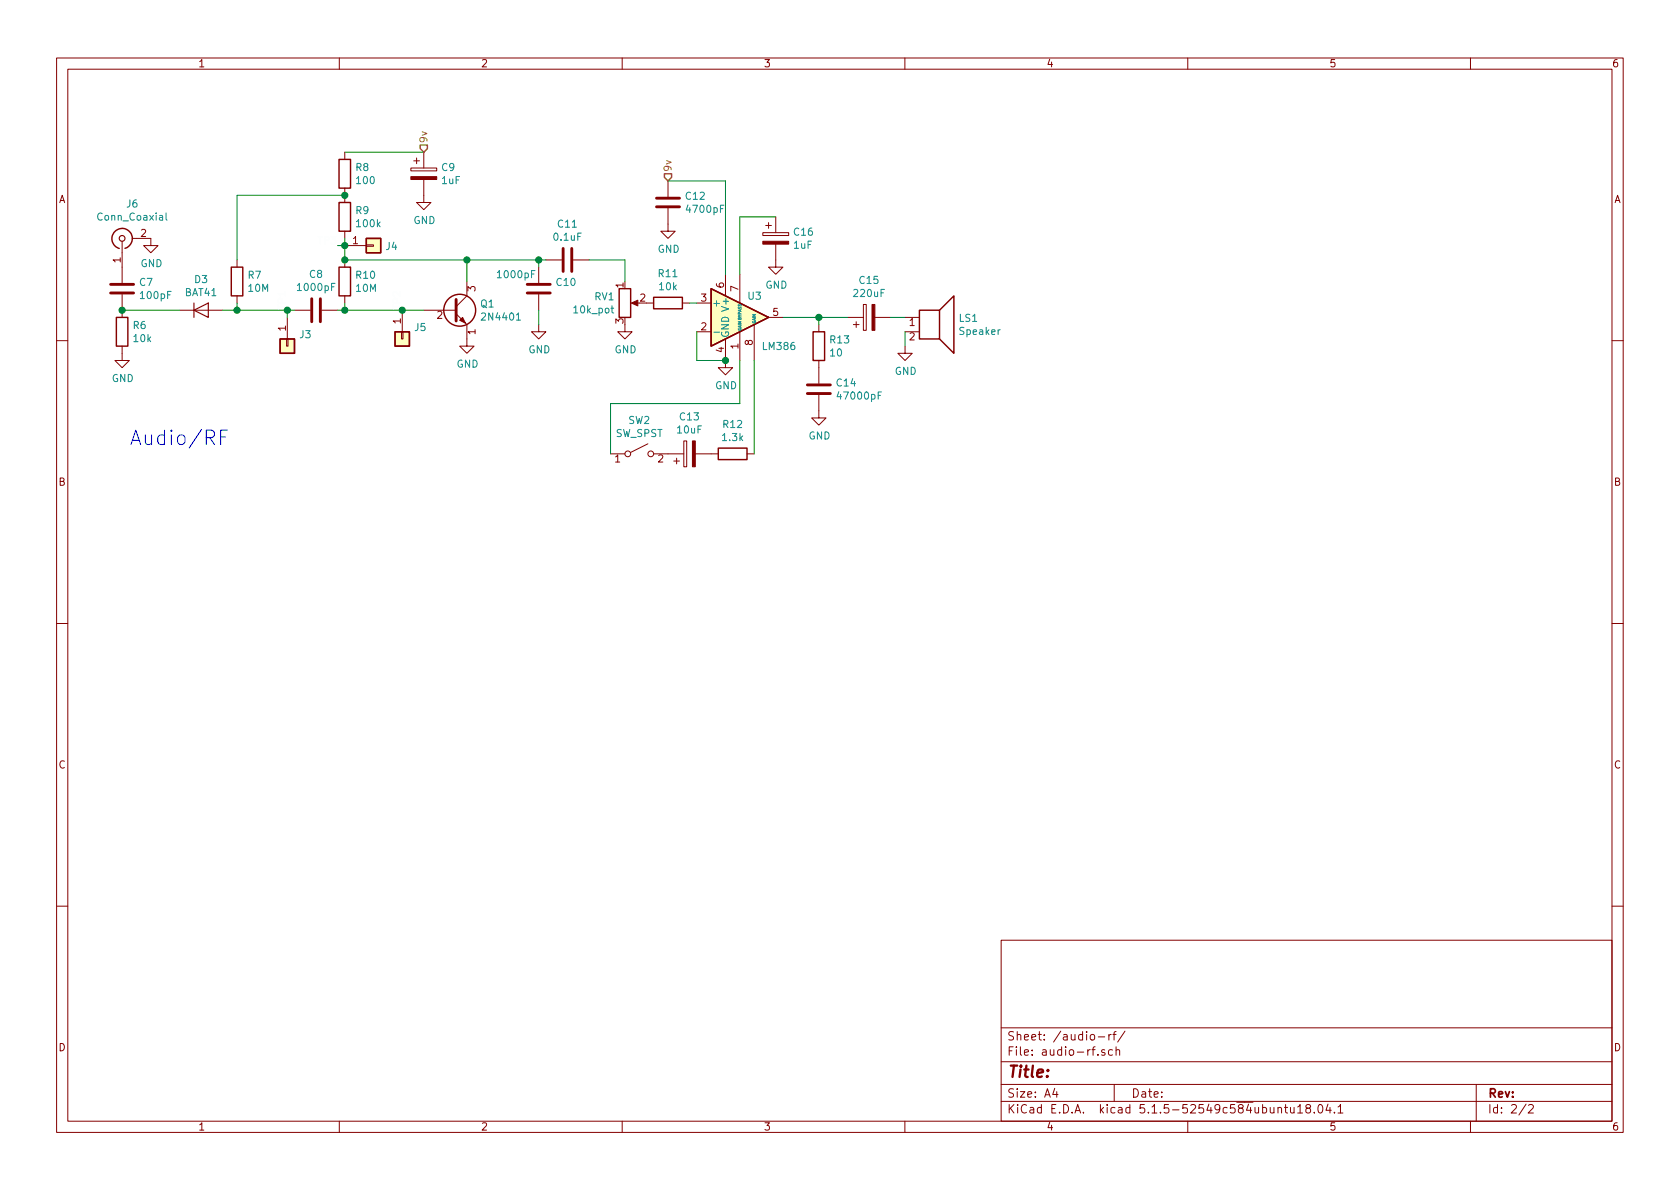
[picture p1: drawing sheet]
<svg xmlns="http://www.w3.org/2000/svg" width="297mm" height="210mm" viewBox="0 0 297 210" stroke-linecap="round" stroke-linejoin="round" font-family="sans-serif">
<g fill="none" stroke="#840000" stroke-width=".18">
<path d="M10 10.3h277v189.9h-277zM12 12.2h273v186.1h-273zM60 10.3v1.9M110 10.3v1.9M160 10.3v1.9M210 10.3v1.9M260 10.3v1.9M61 26.9v1.3M61 33.3v2.5M72.6 29.7h4.6v.5h-4.6zM73.2 28.4h1M73.7 27.9v1.1"/>
<path d="M74.9 31.7v4.1h1.3l-1.3 1.3-1.2-1.3h1.2M74.9 26.9v2.8M118.1 36.8v4.1h1.3l-1.3 1.3-1.3-1.3h1.3M118.1 32v2.8M135.4 39.9h1M135.9 39.4v1M137.2 38.3v2.8M21.6 42.7v7.3M21.6 52.1v4M23.4 42.2h3.3v1.2h1.2l-1.2 1.3-1.3-1.3h1.3M31.7 54.9h7.7M41.9 46v1.2"/>
<path d="M41.9 52.3v1.3M50.7 59.9h.2v1.3h-.2zM50.8 56.1v3.8M52.1 54.9h2.8M56.9 54.9h2.8M61 40.9v1.3M61 46v1.2M61 52.3v1.3M61 43.4h3.8M64.8 43.3h1.2v.3h-1.2zM71 58.7h.2v1.2h-.2zM71.1 54.9v3.8"/>
<path d="M74.9 54.9h5.7M80.6 55.5l1.9 1.9v3.8h1.3l-1.3 1.3-1.2-1.3h1.2M82.5 49.8v2.5l-1.9 1.9M95.2 57.4v1.3h1.3l-1.3 1.2-1.2-1.2h1.2M95.2 47.2v2.8M95.2 52.1v2.8M96.5 46h2.8M101.3 46h2.8M110.5 57.4v1.3h1.3l-1.3 1.2-1.3-1.2h1.3M112 53.6h1M114.3 53.6h1.3M120.6 53.6h1.3"/>
<path d="M123.2 58.7h2.5M123.2 53.6h2.5M128.3 59.9v5.1h1.2l-1.2 1.3-1.3-1.3h1.3M128.3 48.5v3.8M130.8 48.5v5.1M130.8 58.7v5M133.3 57.4v6.3M134.9 41.1h4.5v.6h-4.5zM135.9 56.1h2.5M137.2 43.2v4h1.2l-1.2 1.3-1.3-1.3h1.3M144.8 57.4v1.3M149.9 56.1h2.8"/>
<path d="M150.9 57.4h1M151.4 56.9v1M152.7 53.8h.5v4.6h-.5zM154.7 56.1h2.8M160 58.7h2.6M160 56.1h2.6M10 60.2h2M21.6 61.2v2.5h1.3l-1.3 1.3-1.3-1.3h1.3M114.6 78.5l-3.1 1.5M120.9 78h.5v4.5h-.5zM144.8 69.8v4.1h1.2l-1.2 1.3-1.3-1.3h1.3M144.8 63.7v4.1"/>
<path d="M160 61.2v1.3h1.3l-1.3 1.2-1.3-1.2h1.3M285 60.2h2M107.9 80.3h2.6M115.6 80.3h5.3M119.1 81.5h1M119.6 81v1M122.9 80.3h4.1M132.1 80.3h1.2M10 110.3h2M285 110.3h2M10 160.2h2M177 166.3h108v32h-108z"/>
<path d="M285 160.2h2M60 198.3v1.9M110 198.3v1.9M160 198.3v1.9M177 194.8h108M177 191.8h108M177 187.8h108M177 181.8h108M186.5 192.5l-.4 1h1M186.8 193v1M194.1 186.5v.1M194.2 183.4h1.1"/>
<path d="M195.3 185.7l-.3-.1-.2 .2v.2l.5 .2v.3h-.5M196.1 182.9v1M196.5 182.9l-.4 .2v.1M196.7 185.7l-.4-.1-.3 .3 .1 .6h.6M196.8 182.9h.5M197 191.8v3M197.3 185.7l.3-.1 .3 .1 .1 .9M197.3 182.4l-.3 .2v1.3M197.3 185.1v1.5M198.9 182.3l-1.3 2M210 198.3v1.9M226 196l.2-.2 .3 .1 .1 .9"/>
<path d="M227.1 195.8h.6M227.3 195.3v1.3l.4 .2M228.2 195.8v.9l.4 .1 .2-.1M228.8 195.8v1M229.4 195.8l.5-.5v1.5M229.4 196.8h.9M231.2 196l-.3-.2v-.3a.48 .48 0 0 1 .7-.1l.1 .2-.1 .3-.6 .1-.1 .3v.4l.3 .1 .4-.1 .1-.2v-.2l-.3-.3M232.4 196.7v.1M233.1 195.5l.3-.2a.8 .8 0 0 1 .5 .8 .8 .8 0 0 1-.5 .7l-.3-.1-.1-.4zM234.8 195.2l-.4 1.1h1M235.2 195.8v1M235.9 196.7v.1"/>
<path d="M236.6 195.8l.4-.5v1.5M236.6 196.8h.8M260 198.3v1.9M261 191.8v6.5M269.8 195.2l-1.2 2M270.3 195.5l.2-.2h.3l.3 .5-.9 1h.9"/>
<circle cx="111" cy="80.3" r=".51"/>
<circle cx="115.1" cy="80.3" r=".51"/>
</g>
<g fill="none" stroke="#840000" stroke-width=".25">
<path d="M59.9 35.8h2.1v5.1h-2.1zM59.9 28.2h2.1v5.1h-2.1zM20.6 56.1h2v5.1h-2zM22.1 43.9a1.8 1.8 0 0 0 .9-2.8 1.8 1.8 0 0 0-2.9 .1 1.8 1.8 0 0 0 1 2.7M40.9 47.2h2v5.1h-2zM49.5 59.9h2.6v2.6h-2.6zM59.9 47.2h2.1v5.1h-2.1zM64.8 42.2h2.5v2.5h-2.5zM69.8 58.7h2.6v2.5h-2.6zM109.5 51h2v5.1h-2zM115.6 52.6h5v2h-5zM125.7 51l10.2 5.1-10.2 5.1z"/>
<path d="M143.8 58.7h2v5h-2zM162.6 54.9h3.5v5h-3.5zM166.1 54.9l2.6-2.6v10.2l-2.6-2.6M127 79.2h5.1v2.1h-5.1z"/>
<circle cx="81.3" cy="54.9" r="2.82"/>
</g>
<g fill="#ffffc2" stroke="#ffffc2" stroke-width=".18">
<path d="M125.7 51l10.2 5.1-10.2 5.1z"/>
<path d="M69.8 58.7h2.6v2.5h-2.6z"/>
<path d="M64.8 42.2h2.5v2.5h-2.5z"/>
<path d="M49.5 59.9h2.6v2.6h-2.6z"/>
</g>
<path d="M29.4 37.7v1.1l.1 .1M91.3 56.6h.7M108 54.5h.5M108.2 54.1v1.1l.3 .1M126.2 58.7h1" fill="none" stroke="#008484" stroke-width=".18"/>
<g fill="none" stroke="#840000" stroke-width=".51">
<path d="M116.1 36.6h4M116.1 35h4M19.6 51.8h4M19.6 50.3h4M55.1 52.8v4.1M56.6 52.8v4.1M80.6 53v3.8M93.2 51.8h4.1M93.2 50.3h4.1M99.6 43.9v4.1M101.1 43.9v4.1M142.7 69.6h4.1"/>
<path d="M142.7 68.1h4.1"/>
</g>
<g fill="#840000" stroke="#840000" stroke-width=".18">
<path d="M111.6 53.6l1.2-.5v1z"/>
<path d="M81.3 56.6l.5-.5 .5 1z"/>
<path d="M134.9 42.7h4.5v.5h-4.5z"/>
<path d="M154.2 53.8h.5v4.6h-.5z"/>
<path d="M72.6 31.2h4.6v.5h-4.6z"/>
<path d="M122.4 78h.5v4.5h-.5z"/>
</g>
<g fill="none" stroke="#840000" stroke-width=".2">
<path d="M34.3 54.9l2.5-1.3v2.5zM34.3 53.6v2.5"/>
<circle cx="21.6" cy="42.2" r=".51"/>
</g>
<g fill="none" stroke="#008400" stroke-width=".18">
<path d="M61 34.5h-19.1v11.5M61 26.9h13.9M118.1 32h10.2v16.5M137.2 38.3h-6.4v10.2M21.6 54.9h10.1M39.4 54.9h12.7M41.9 53.6v1.3M50.8 54.9v1.2M59.7 43.4h1.3M59.7 54.9h15.2M61 42.2v3.8h35.5M61 53.6v1.3"/>
<path d="M82.5 46v3.8M95.2 46v1.2M95.2 54.9v2.5M104.1 46h6.4v3.8M121.9 53.6h1.3M123.2 58.7v5h5.1M138.4 56.1h11.5M144.8 56.1v1.3M157.5 56.1h2.5M160 58.7v2.5M130.8 63.7v7.7h-22.9v8.9M133.3 63.7v16.6"/>
</g>
<path d="M74.3 25.6h1.3v.7l-.7 .6-.6-.6zM117.5 30.7h1.2v.7l-.6 .6-.6-.6z" fill="none" stroke="#848400" stroke-width=".25"/>
<path d="M39 77.3h.9M40.2 76.1h-1.2v2.5" fill="none" stroke="#0000c2" stroke-width=".18"/>
<g fill="#008400" stroke="#008400" stroke-width=".25">
<circle cx="128.3" cy="63.7" r=".51"/>
<circle cx="21.6" cy="54.9" r=".51"/>
<circle cx="95.3" cy="46" r=".51"/>
<circle cx="82.6" cy="46" r=".51"/>
<circle cx="41.9" cy="54.9" r=".51"/>
<circle cx="50.8" cy="54.9" r=".51"/>
<circle cx="61" cy="46" r=".51"/>
<circle cx="61" cy="54.9" r=".51"/>
<circle cx="144.8" cy="56.1" r=".51"/>
<circle cx="61" cy="34.5" r=".51"/>
<circle cx="61" cy="43.4" r=".51"/>
<circle cx="71.1" cy="54.9" r=".51"/>
</g>
<text font-size="3.5" fill="#0000c2" x="22.9" y="78.7">Audio/RF</text>
<text font-size="2.8" fill="#840000" x="178" y="190.5">Title:</text>
<g font-size="2.1" fill="#840000">
<text x="178" y="184">Sheet: /audio-rf/</text>
<text x="178" y="186.7">File: audio-rf.sch</text>
<text x="178" y="196.9">KiCad E.D.A. kicad 5.1.5-52549c584ubuntu18.04.1</text>
<text x="178" y="194.1">Size: A4</text>
<text x="200" y="194.1">Date:</text>
<text x="263" y="194.1">Rev:</text>
<text x="263" y="196.9">Id: 2/2</text>
</g>
<g font-size="1.8" fill="#840000">
<text x="35" y="11.9">1</text>
<text x="85" y="11.9">2</text>
<text x="135" y="11.9">3</text>
<text x="185" y="11.9">4</text>
<text x="235" y="11.9">5</text>
<text x="285" y="11.9">6</text>
<text x="10.4" y="35.9">A</text>
<text x="285.4" y="35.9">A</text>
<text x="24.9" y="41.9">2</text>
<text x="21.3" y="46.5" transform="rotate(-90 21.3 46.5)">1</text>
<text x="62.4" y="43.2">1</text>
<text x="84.1" y="51.5" transform="rotate(-90 84.1 51.5)">3</text>
<text x="110.2" y="50.9" transform="rotate(-90 110.2 50.9)">1</text>
<text x="113.2" y="53.3">2</text>
<text x="124" y="53.3">3</text>
<text x="128" y="50.9" transform="rotate(-90 128 50.9)">6</text>
<text x="130.6" y="51.5" transform="rotate(-90 130.6 51.5)">7</text>
<text x="50.5" y="58.5" transform="rotate(-90 50.5 58.5)">1</text>
<text x="70.9" y="57.2" transform="rotate(-90 70.9 57.2)">1</text>
<text x="77.3" y="56.4">2</text>
<text x="84.1" y="59.2" transform="rotate(-90 84.1 59.2)">1</text>
<text x="110.2" y="57.2" transform="rotate(-90 110.2 57.2)">3</text>
<text x="124" y="58.4">2</text>
<text x="136.7" y="55.9">5</text>
<text x="160.8" y="57.7">1</text>
<text x="128" y="62.3" transform="rotate(-90 128 62.3)">4</text>
<text x="130.6" y="61.7" transform="rotate(-90 130.6 61.7)">1</text>
<text x="133.1" y="61.1" transform="rotate(-90 133.1 61.1)">8</text>
<text x="160.8" y="60.2">2</text>
<text x="108.7" y="81.8">1</text>
<text x="116.4" y="81.8">2</text>
<text x="10.4" y="85.9">B</text>
<text x="285.4" y="85.9">B</text>
<text x="10.4" y="135.9">C</text>
<text x="285.4" y="135.9">C</text>
<text x="10.4" y="185.9">D</text>
<text x="285.4" y="185.9">D</text>
<text x="35" y="199.9">1</text>
<text x="85" y="199.9">2</text>
<text x="135" y="199.9">3</text>
<text x="185" y="199.9">4</text>
<text x="235" y="199.9">5</text>
<text x="285" y="199.9">6</text>
</g>
<g font-size="1.8" fill="#848400">
<text x="75.6" y="25.4" transform="rotate(-90 75.6 25.4)">9v</text>
<text x="118.7" y="30.5" transform="rotate(-90 118.7 30.5)">9v</text>
</g>
<g font-size="1.8" fill="#008484">
<text x="62.9" y="30.2">R8</text>
<text x="63.1" y="32.6">100</text>
<text x="78.1" y="30.2">C9</text>
<text x="78.2" y="32.6">1uF</text>
<text x="121.3" y="35.3">C12</text>
<text x="17.5" y="39">Conn_Coaxial</text>
<text x="22.4" y="36.7">J6</text>
<text x="62.9" y="37.9">R9</text>
<text x="63.2" y="40.2">100k</text>
<text x="73.1" y="39.6">GND</text>
<text x="98.7" y="40.3">C11</text>
<text x="121.6" y="37.6">4700pF</text>
<text x="140.4" y="41.7">C16</text>
<text x="24.8" y="47.2">GND</text>
<text x="68.3" y="44.2">J4</text>
<text x="98" y="42.6">0.1uF</text>
<text x="116.3" y="44.7">GND</text>
<text x="140.4" y="44">1uF</text>
<text x="24.7" y="50.6">C7</text>
<text x="25" y="52.9">100pF</text>
<text x="32.8" y="52.4">BAT41</text>
<text x="34.4" y="50.1">D3</text>
<text x="43.9" y="49.3">R7</text>
<text x="44" y="51.6">10M</text>
<text x="52.8" y="51.5">1000pF</text>
<text x="54.8" y="49.1">C8</text>
<text x="63" y="49.3">R10</text>
<text x="63" y="51.6">10M</text>
<text x="88.2" y="49.2">1000pF</text>
<text x="98.5" y="50.6">C10</text>
<text x="105.2" y="53.1">RV1</text>
<text x="116.5" y="49">R11</text>
<text x="116.6" y="51.3">10k</text>
<text x="132.3" y="53">U3</text>
<text x="135.3" y="51">GND</text>
<text x="151.1" y="52.5">220uF</text>
<text x="152" y="50.2">C15</text>
<text x="23.6" y="58.2">R6</text>
<text x="53" y="59.8">J3</text>
<text x="73.4" y="58.5">J5</text>
<text x="85" y="54.4">Q1</text>
<text x="85.5" y="56.7">2N4401</text>
<text x="101.6" y="55.4">10k_pot</text>
<text x="125.9" y="54.2">+</text>
<text x="128.9" y="59.8" transform="rotate(-90 128.9 59.8)">GND V+</text>
<text x="169.6" y="56.9">LS1</text>
<text x="169.8" y="59.2">Speaker</text>
<text x="23.7" y="60.5">10k</text>
<text x="80.7" y="65">GND</text>
<text x="93.4" y="62.5">GND</text>
<text x="108.7" y="62.5">GND</text>
<text x="135" y="61.9">LM386</text>
<text x="146.8" y="60.7">R13</text>
<text x="146.9" y="63">10</text>
<text x="19.8" y="67.6">GND</text>
<text x="126.4" y="68.8">GND</text>
<text x="148" y="68.3">C14</text>
<text x="148.4" y="70.7">47000pF</text>
<text x="158.2" y="66.3">GND</text>
<text x="108.8" y="77.3">SW_SPST</text>
<text x="111.1" y="75">SW2</text>
<text x="119.8" y="76.7">10uF</text>
<text x="120.3" y="74.3">C13</text>
<text x="127.8" y="78">1.3k</text>
<text x="127.9" y="75.7">R12</text>
<text x="143" y="77.7">GND</text>
</g>
<g font-size="1.8" fill="#fcfcfc">
<text x="56.4" y="43.2">TP3</text>
<text x="50.5" y="54.9" transform="rotate(-90 50.5 54.9)">TP1</text>
<text x="70.9" y="54.9" transform="rotate(-90 70.9 54.9)">TP2</text>
</g>
<g font-size=".7" fill="#008484">
<text x="131.1" y="58.5" transform="rotate(-90 131.1 58.5)">GAIN BYPASS</text>
<text x="133.6" y="57.3" transform="rotate(-90 133.6 57.3)">GAIN</text>
</g>
</svg>
